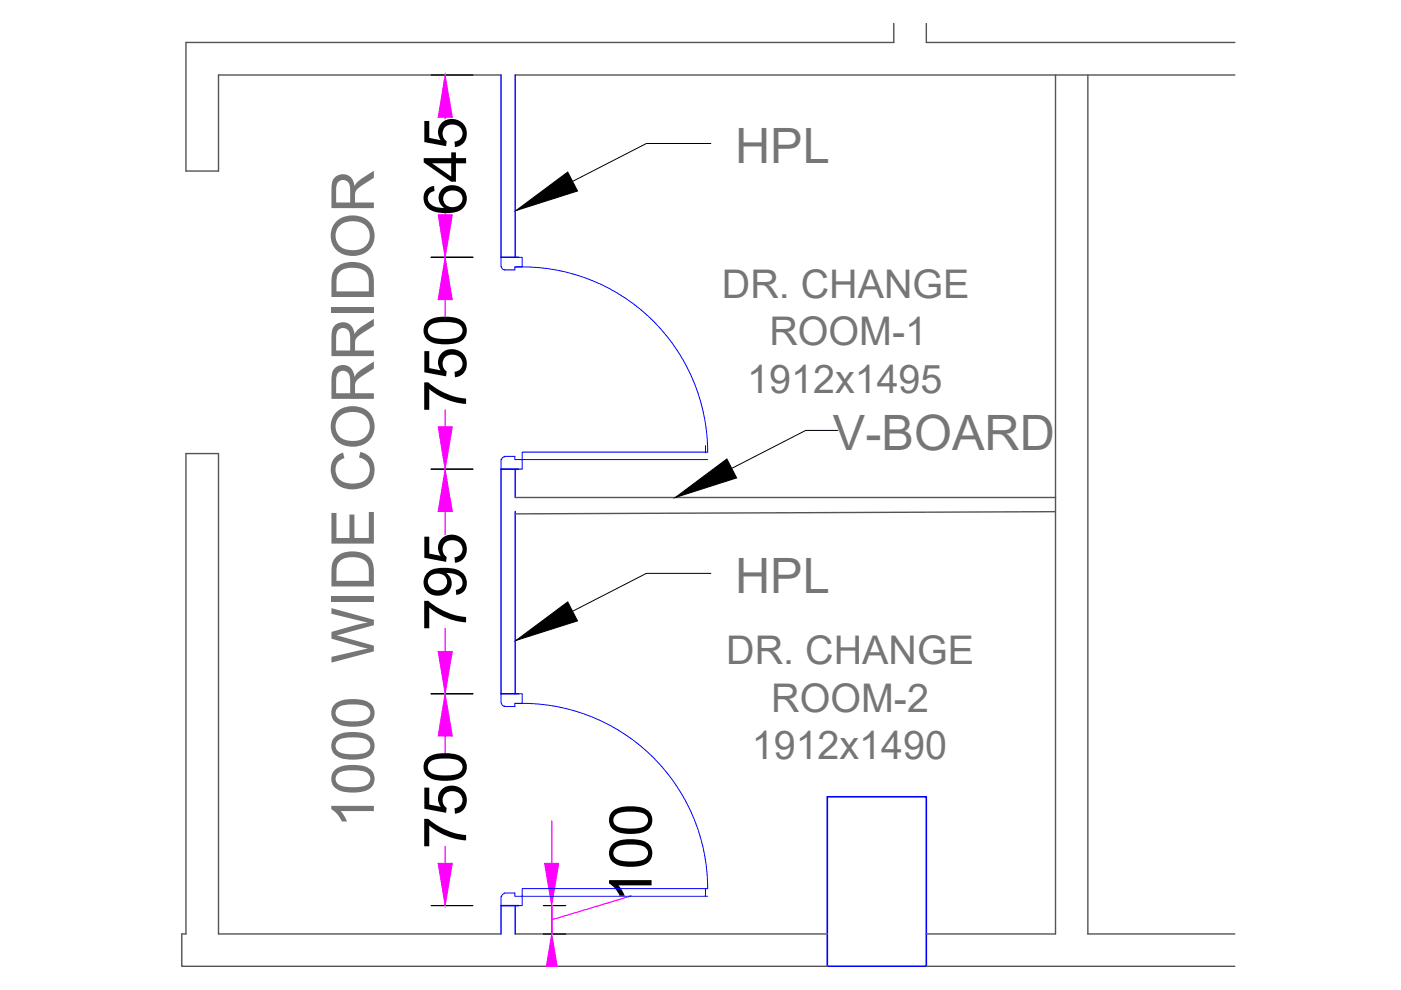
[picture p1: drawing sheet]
<svg xmlns="http://www.w3.org/2000/svg" width="297mm" height="210mm" viewBox="0 0 297 210" stroke-linecap="round" stroke-linejoin="round" font-family="sans-serif">
<!-- layer: walls -->
<path d="M109.2 15.9h152.6M189.5 4.9v4.1h-150.1v27.3h6.9v-20.4h59.9M196.4 4.9v4.1h65.4M223.8 15.9v182.1h-27.4M230.6 15.9v182.1h31.2M109.2 105.5h114.6M223.8 108.5l-114.6 .5M106.2 198h-59.9v-101.8h-6.9v101.8h-.9v6.9h136.9M109.2 198h66.2M196.4 204.9h65.4" fill="none" stroke="#545454" stroke-width=".3"/>
<!-- layer: col -->
<path d="M175.4 168.9h21v36h-21z" fill="none" stroke="#00f" stroke-width=".34"/>
<!-- layer: walls -->
<path d="M106.2 15.9v38.7h3.8M109.2 15.9v38.7M109.2 99.5v6M110 99.5h-3.8v47.6h3.8M109.2 108.4v38.7M109.2 192v6M110 192h-3.8v6" fill="none" stroke="#00f" stroke-width=".3"/>
<!-- layer: toi-fix -->
<path d="M109.4 44.6l11-8.1 2 4zM143.2 105.5l10.9-8.2 2.1 4zM109.4 135.8l11-8.2 2 4z" fill="#000" stroke="#000" stroke-width=".21"/>
<path d="M150.7 30.4h-13.7l-15.6 8.1M177.6 91.3h-6.8l-15.6 8M150.7 121.6h-13.7l-15.6 8" fill="none" stroke="#000" stroke-width=".21"/>
<!-- layer: walls -->
<path d="M91.4 15.9h8.9M91.4 54.6h8.9M91.4 99.5h8.9M91.4 147.1h8.9M91.4 192h8.9M115.2 192h4.7M115.2 198h4.7" fill="none" stroke="#000" stroke-width=".25"/>
<path d="M94.4 24.9v.3M94.4 45.2v.3M94.4 63.5v3.6M94.4 86.9v3.6M94.4 108.4v5M94.4 133.2v4.9M94.4 156.1v3.6M94.4 179.4v3.6M117 174.1v8.9M117 192v6v-6M133.7 189.9l-16.7 5.1" fill="none" stroke="#f0f" stroke-width=".25"/>
<g fill="#f0f" stroke="#f0f" stroke-width=".21">
<path d="M92.9 183h3l-1.5 9z"/>
<path d="M94.4 147.1l1.5 9h-3z"/>
<path d="M92.9 138.1h3l-1.5 9z"/>
<path d="M94.4 99.5l1.5 8.9h-3z"/>
<path d="M92.9 90.5h3l-1.5 9z"/>
<path d="M94.4 54.6l1.5 8.9h-3z"/>
<path d="M92.9 45.5h3l-1.5 9.1z"/>
<path d="M94.4 15.9l1.5 9h-3z"/>
<path d="M115.5 183h3l-1.5 9z"/>
<path d="M117 198l1.1 6.9h-2.3z"/>
</g>
<!-- layer: DOOR -->
<path d="M106.9 57.1l2.2 .1v-.6h1.6v-2h-4.5v2l.4 .5 .3 .1M109.2 56.6a39.3 39.3 0 0 1 40.8 39.3h-39.3v1.5h39.3M106.4 97.4h-.2v2.1h4.5v-2.1h-1.6v-.6h-2.2v.1l-.5 .3v.3M149.6 94.5v1.5M106.4 149.1h-.2v-2h4.5v2h-1.6v.7h-2.2v-.1M106.4 149.1v.3l.5 .3M109.2 149.2a39.3 39.3 0 0 1 40.8 39.2h-39.3v1.6h39.3M106.9 189.4l2.2-.1v.7h1.6v2h-4.5v-2h.2l.2-.5h.3M149.6 188.4v1.6" fill="none" stroke="#00f" stroke-width=".21"/>
<g font-size="12.6">
<text x="98.8" y="45.7" transform="rotate(-90 98.8 45.7)">645</text>
<text x="98.8" y="87.5" transform="rotate(-90 98.8 87.5)">750</text>
<text x="98.8" y="133.8" transform="rotate(-90 98.8 133.8)">795</text>
<text x="98.8" y="180" transform="rotate(-90 98.8 180)">750</text>
<text x="138.1" y="191.3" transform="rotate(-90 138.1 191.3)">100</text>
</g>
<text font-size="12.6" fill="#767676" x="79.3" y="175.5" transform="rotate(-90 79.3 175.5)">1000 WIDE CORRIDOR</text>
<g font-size="10.3" fill="#767676">
<text x="155.8" y="34.7">HPL</text>
<text x="176.6" y="95.5">V-BOARD</text>
<text x="155.8" y="125.8">HPL</text>
</g>
<g font-size="8.4" fill="#767676">
<text x="153" y="63.1">DR. CHANGE</text>
<text x="163.1" y="73.2">ROOM-1</text>
<text x="158.4" y="83.3">1912x1495</text>
<text x="154" y="140.9">DR. CHANGE</text>
<text x="163.5" y="150.9">ROOM-2</text>
<text x="159.4" y="161">1912x1490</text>
</g>
</svg>
